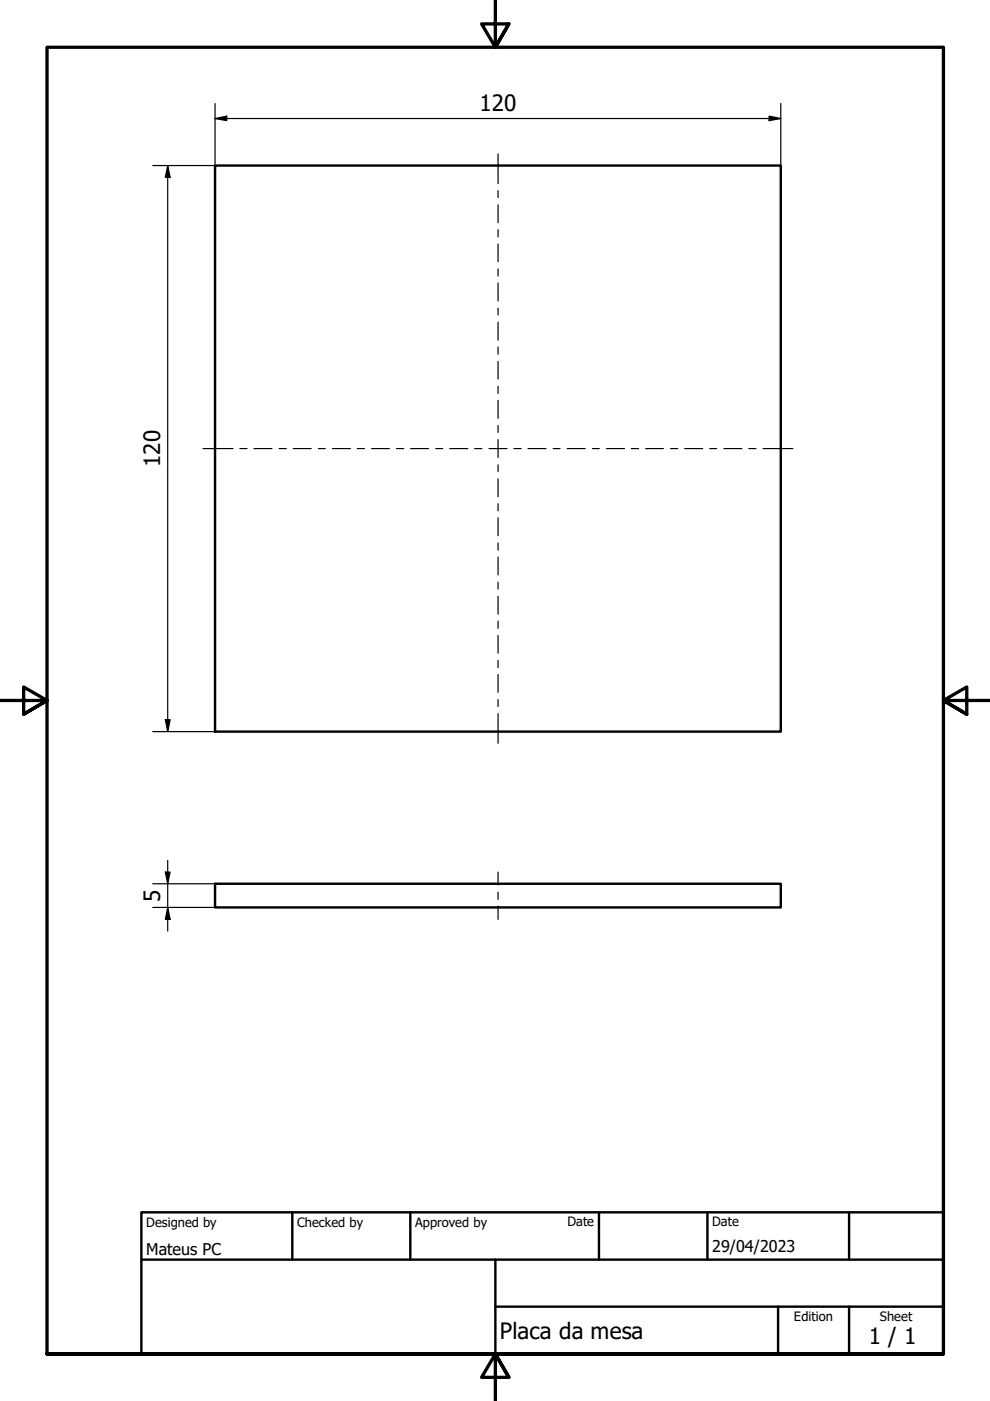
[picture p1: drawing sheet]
<svg xmlns="http://www.w3.org/2000/svg" width="210mm" height="297mm" viewBox="0 0 210 297" stroke-linecap="round" stroke-linejoin="round" font-family="sans-serif">
<!-- layer: Visible (ISO) -->
<path d="M45.6 35.1h119.9v120h-119.9zM45.6 187.4h119.9v5h-119.9z" fill="none" stroke="#000" stroke-width=".51"/>
<!-- layer: Border (ISO) -->
<path d="M105 0v10l-2.9-4.9h5.8l-2.9 4.9 2.9-4.9M0 148.5h10l-5-2.8v5.7l5-2.9-5 2.9M210 148.5h-10l5-2.8v5.7l-5-2.9 5 2.9M10 287.1v-277.1h190v277.1h-190h190M107.9 292l-2.9-4.9 2.9 4.9h-5.8l2.9-4.9v9.9" fill="none" stroke="#000" stroke-width=".7"/>
<!-- layer: Title (ISO) -->
<path d="M30 257h170v30.1h-170zM62 257v10.1M87 257v10.1M127 257v10.1M150 257v10.1M180 257v10.1M30 267.1h170M105 277h95M105 267.1v20M165 277v10.1M180 277v10.1" fill="none" stroke="#000" stroke-width=".51"/>
<!-- layer: Dimension (ISO) -->
<g fill="none" stroke="#000" stroke-width=".25">
<path d="M35.6 35.1l.5 2.5h-1zM35.6 35.1v120M45.6 25.1l2.5-.5v1zM45.6 25.1h119.9M45.6 22v13.1h-13.2M163.1 24.6l2.4 .5-2.4 .5zM165.5 22v13.1M32.4 155.1h13.2M35.1 152.6h1l-.5 2.5zM32.4 187.4h13.2M32.4 192.4h13.2M35.1 184.9h1l-.5 2.5z"/>
<path d="M35.6 192.4l.5 2.5h-1zM35.6 182.4v15"/>
</g>
<g fill="#000">
<path d="M35.6 35.1l.5 2.5h-1z" fill-rule="evenodd"/>
<path d="M45.6 25.1l2.5-.5v1z" fill-rule="evenodd"/>
<path d="M163.1 24.6l2.4 .5-2.4 .5z" fill-rule="evenodd"/>
<path d="M35.1 152.6h1l-.5 2.5z" fill-rule="evenodd"/>
<path d="M35.1 184.9h1l-.5 2.5z" fill-rule="evenodd"/>
<path d="M35.6 192.4l.5 2.5h-1z" fill-rule="evenodd"/>
</g>
<!-- layer: Centerline (ISO) -->
<g fill="none" stroke="#000" stroke-width=".25">
<path d="M105.6 32.6v6.3M105.6 40.4v1.5M105.6 43.4v3.8M105.6 48.7v1.5M105.6 51.7v3.8M105.6 57v1.5M105.6 60v3.8M105.6 65.3v1.5M105.6 68.3v3.8M105.6 73.6v1.5M105.6 76.6v3.8M43.1 95.1h6.3"/>
<path d="M50.9 95.1h1.5M53.8 95.1h3.9M59.2 95.1h1.5M62.2 95.1h3.8M67.5 95.1h1.5M70.5 95.1h3.8M75.8 95.1h1.5M78.8 95.1h3.7M84.1 95.1h1.5M87.1 95.1h3.8M92.4 95.1h1.5M95.4 95.1h3.8"/>
<path d="M100.6 95.1h1.6M103.7 95.1h3.8M105.6 81.9v1.5M105.6 84.9v3.8M105.6 90.2v1.5M105.6 93.2v3.8M105.6 98.5v1.5M109 95.1h1.5M112 95.1h3.8M117.3 95.1h1.4M120.3 95.1h3.8M125.6 95.1h1.5"/>
<path d="M128.6 95.1h3.8M133.9 95.1h1.5M136.9 95.1h3.8M142.2 95.1h1.5M145.2 95.1h3.8M150.5 95.1h1.5M153.5 95.1h3.8M158.7 95.1h1.6M161.8 95.1h6.3M105.6 101.5v3.8M105.6 106.8v1.5M105.6 109.8v3.8"/>
<path d="M105.6 115.1v1.5M105.6 118.1v3.8M105.6 123.4v1.5M105.6 126.4v3.8M105.6 131.7v1.5M105.6 134.7v3.8M105.6 140v1.5M105.6 143v3.8M105.6 148.3v1.5M105.6 151.3v6.3M105.6 184.9v2.7M105.6 189.2v1.5"/>
<path d="M105.6 192.1v2.8"/>
</g>
<g font-size="4.8">
<text x="101.7" y="23.5">120</text>
<text x="34" y="99" transform="rotate(-90 34 99)">120</text>
<text x="34" y="191.2" transform="rotate(-90 34 191.2)">5</text>
<text x="106" y="283.8">Placa da mesa</text>
<text x="184.2" y="285">1 / 1</text>
</g>
<g font-size="3.4">
<text x="31" y="266">Mateus PC</text>
<text x="151" y="265.5">29/04/2023</text>
</g>
<g font-size="2.7">
<text x="31" y="260.1">Designed by</text>
<text x="63" y="260.1">Checked by</text>
<text x="88" y="260.1">Approved by</text>
<text x="120.3" y="260">Date</text>
<text x="151" y="260">Date</text>
<text x="168.3" y="280.1">Edition</text>
<text x="186.6" y="280.1">Sheet</text>
</g>
</svg>
